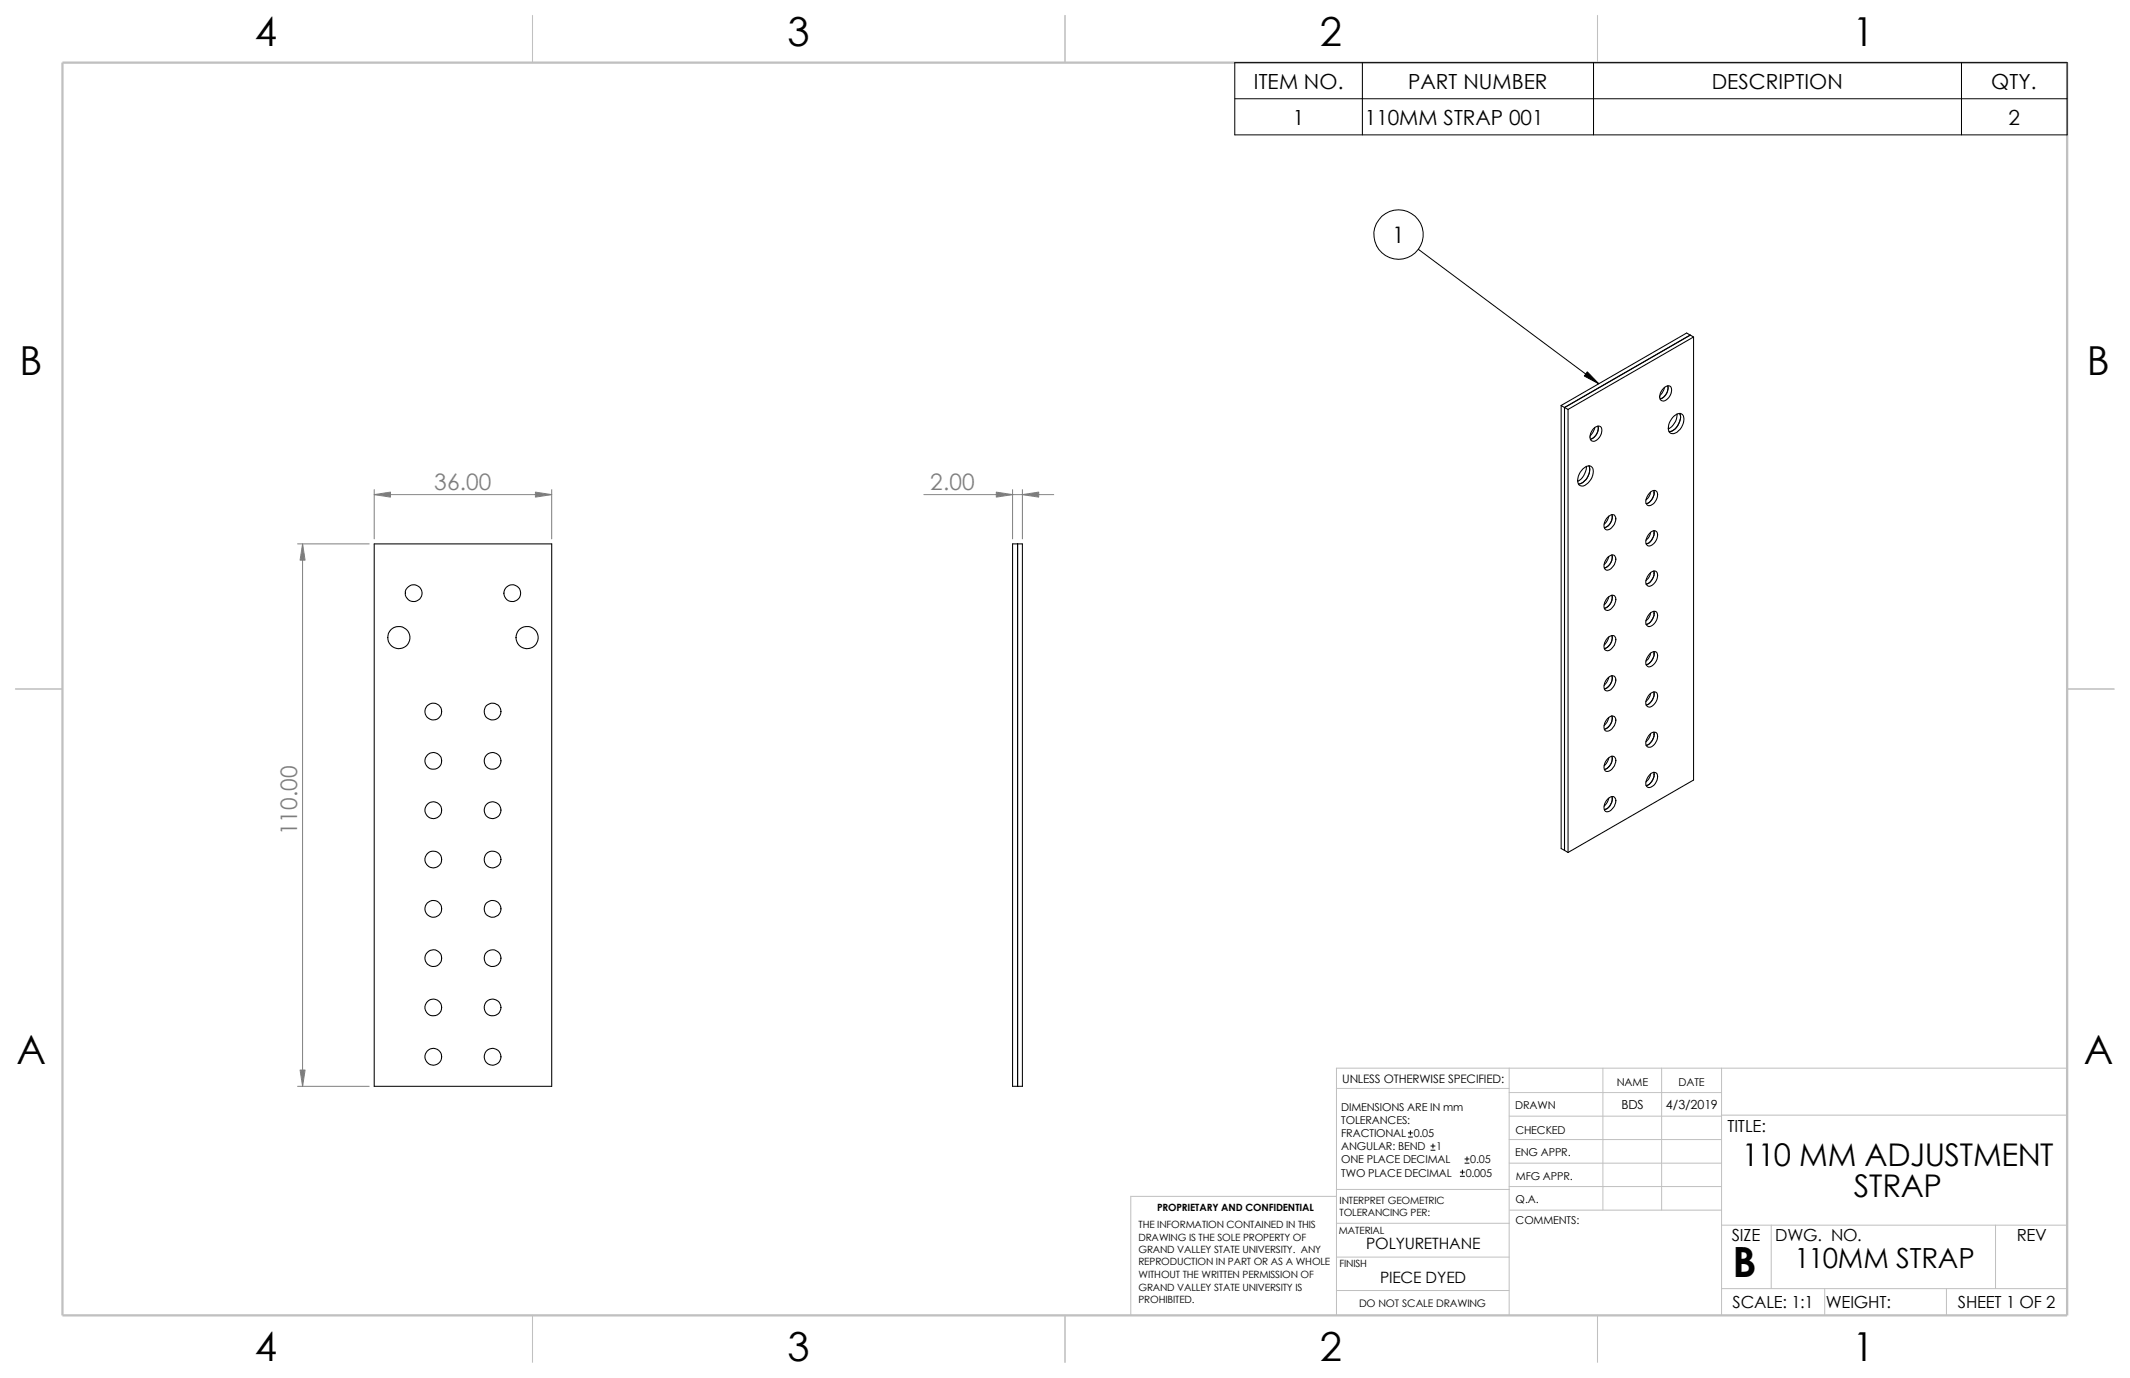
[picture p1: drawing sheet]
<svg xmlns="http://www.w3.org/2000/svg" width="432mm" height="279mm" viewBox="0 0 432 279" stroke-linecap="round" stroke-linejoin="round" font-family="sans-serif">
<g fill="none" stroke="#c0c0c0" stroke-width=".2">
<path d="M305.9 216.6v50.1M325 216.6v28.8M336.8 216.6v28.8M349 216.6v50.1M419.1 216.6h-148.2v50.1M270.9 220.7h35M305.9 231.1h43.1M305.9 226.3h43.1M305.9 221.5h43.1M305.9 235.8h43.1M349 226.1h70.1M270.9 254.9h35"/>
<path d="M270.9 248h35.1M270.9 241.2h35.1M270.9 242.6h-41.7v24.1M305.9 240.6h43.1M306 245.4h43M349 248.4h70.1M359.1 248.4v12.9M404.5 248.4v12.9M270.9 261.7h35M349 261.3h70.1M369.9 261.3v5.4M394.6 261.3v5.4"/>
</g>
<path d="M107.9 3.1v9.6M215.9 3.1v9.6M323.8 3.1v9.6M3.1 139.7h9.6M419.1 139.7h9.5M107.9 266.7v9.5M215.9 266.7v9.5M323.8 266.7v9.5" fill="none" stroke="#c0c0c0" stroke-width=".21"/>
<path d="M12.7 12.7h406.4v254h-406.4z" fill="none" stroke="#c0c0c0" stroke-width=".47"/>
<g fill="none" stroke="#000" stroke-width=".21">
<path d="M337.3 78.7l.2-.2a.81 .81 0 0 1 1.1-.2 .81 .81 0 0 1 .2 1.1 2.02 2.02 0 0 1-1.8 1.9 1.1 1.1 0 0 1-.4-1.6zM337.4 78.5l-.5 1.2-.4 .5M338.1 78.2a2.43 2.43 0 0 1-1.5 2.7M342.6 67.9l.7 .4M342.6 67.9l-25.4 14.7M342.6 67.9l-.7-.4-25.4 14.7M343.3 68.3l-25.4 14.7M343.3 68.3v89.9l-25.4 14.6M316.5 82.2l.7 .4M316.5 82.2v89.8l.7 .4M317.2 82.6l.7 .4M317.2 82.6v89.8"/>
<path d="M317.9 83v89.8M320.9 95a1.22 1.22 0 0 1 2-.1 3 3 0 0 1-2.3 3.7 1.1 1.1 0 0 1-.7-1.6l.4-1.2zM321.6 94.6a3.5 3.5 0 0 1-1.8 3M322.1 94.4a2.96 2.96 0 0 1-2.1 3.7M323.1 86.9l.3-.3a.82 .82 0 0 1 1.1-.1 .82 .82 0 0 1 .2 1.1 2.02 2.02 0 0 1-1.9 1.9 1.1 1.1 0 0 1-.3-1.6zM323.3 86.7l-.3 .8-.6 .8M323.9 86.4a2.34 2.34 0 0 1-1.5 2.7M334.4 99.9a.84 .84 0 0 1 .8-.5 .84 .84 0 0 1 .8 .6 2.24 2.24 0 0 1-1.8 2.5 1.05 1.05 0 0 1-.4-1.5zM334.6 99.8l-.3 .8-.6 .8M335.3 99.4a2.37 2.37 0 0 1-1.6 2.7M339.3 84.4l.3-.2a.99 .99 0 0 1 1.2-.3 .99 .99 0 0 1 .6 1.1 2.9 2.9 0 0 1-2.4 2.9 1.1 1.1 0 0 1-.8-1.5l.3-.8zM340 83.9a3.3 3.3 0 0 1-1.8 3.1"/>
<path d="M340.5 83.8a3.1 3.1 0 0 1-2.1 3.7M75.9 110.3h35.9v110h-35.9zM205.3 110.3h2v110h-2zM206.3 110.3v110M325.9 104.9l.3-.3a.81 .81 0 0 1 1.1-.1 .81 .81 0 0 1 .2 1 2.23 2.23 0 0 1-1.8 1.9 1.48 1.48 0 0 1 0-2.2zM325.9 113l.3-.2a.81 .81 0 0 1 1.1-.2 .81 .81 0 0 1 .2 1.1 2.23 2.23 0 0 1-1.8 1.9 1.48 1.48 0 0 1 0-2.3zM326.1 104.6l-.3 .9-.6 .8M326.1 112.8l-.5 1.2-.4 .5M326.8 104.4a2.34 2.34 0 0 1-1.6 2.6M326.8 112.5a2.34 2.34 0 0 1-1.6 2.7M334.4 108.1a.84 .84 0 0 1 .8-.5 .84 .84 0 0 1 .8 .6 2.24 2.24 0 0 1-1.8 2.5 1.05 1.05 0 0 1-.4-1.6zM334.4 116.3a.84 .84 0 0 1 .8-.5 .84 .84 0 0 1 .8 .5 2.24 2.24 0 0 1-1.8 2.6 1.05 1.05 0 0 1-.4-1.6z"/>
<path d="M334.6 107.9l-.3 .9-.6 .8M334.6 116.1l-.3 .8-.6 .8M335.3 107.6a2.43 2.43 0 0 1-1.6 2.7M335.3 115.8a2.43 2.43 0 0 1-1.6 2.6M325.9 121.2l.3-.3a.81 .81 0 0 1 1.1-.1 .81 .81 0 0 1 .2 1.1 2.12 2.12 0 0 1-1.8 1.8 1.1 1.1 0 0 1-.4-1.5zM325.9 129.3l.3-.2a.82 .82 0 0 1 1.1-.1 .82 .82 0 0 1 .2 1 2.12 2.12 0 0 1-1.8 1.9 1.1 1.1 0 0 1-.4-1.6zM325.9 137.5a.88 .88 0 0 1 1.2-.4 .88 .88 0 0 1 .4 1.1 2.12 2.12 0 0 1-1.8 1.9 1.1 1.1 0 0 1-.4-1.6zM326.1 121l-.5 1.2-.4 .4M326.1 129.2l-.3 .8-.6 .8M326.1 137.3l-.3 .8-.6 .9M326.8 120.7a2.34 2.34 0 0 1-1.6 2.7M326.8 128.9a2.34 2.34 0 0 1-1.6 2.6"/>
<path d="M326.8 137a2.36 2.36 0 0 1-1.6 2.7M334.4 124.4l.3-.2a.81 .81 0 0 1 1.1-.1 .81 .81 0 0 1 .2 1 2.14 2.14 0 0 1-1.8 1.9 1.05 1.05 0 0 1-.4-1.5zM334.4 132.6l.3-.2a.81 .81 0 0 1 1.1-.2 .81 .81 0 0 1 .2 1.1 2.14 2.14 0 0 1-1.8 1.9 1.2 1.2 0 0 1-.2-1.9zM334.6 124.2l-.3 .9-.6 .8M334.6 132.4l-.5 1.2-.4 .5M335.3 124a2.43 2.43 0 0 1-1.6 2.6M335.3 132.1a2.43 2.43 0 0 1-1.6 2.7M325.9 145.7a.88 .88 0 0 1 1.2-.5 .88 .88 0 0 1 .4 1.2 2.12 2.12 0 0 1-1.8 1.9 1.1 1.1 0 0 1-.4-1.6zM325.9 153.8l.3-.2a.82 .82 0 0 1 1.1-.1 .82 .82 0 0 1 .2 1.1 2.12 2.12 0 0 1-1.8 1.8 1.48 1.48 0 0 1 0-2.3zM326.1 145.5l-.3 .8-.6 .8M326.1 153.7l-.3 .8-.6 .8M326.8 145.2a2.36 2.36 0 0 1-1.6 2.7"/>
<path d="M326.8 153.3a2.36 2.36 0 0 1-1.6 2.7M334.4 140.8l.3-.3a.81 .81 0 0 1 1.1-.1 .81 .81 0 0 1 .2 1.1 2.03 2.03 0 0 1-1.8 1.8 1.03 1.03 0 0 1-.4-1.5zM334.4 148.9a.86 .86 0 0 1 1.2-.4 .86 .86 0 0 1 .4 1.1 2.03 2.03 0 0 1-1.8 1.9 1.03 1.03 0 0 1-.4-1.6zM334.4 157.1a.86 .86 0 0 1 1.2-.4 .86 .86 0 0 1 .4 1.1 1.86 1.86 0 0 1-2 1.8 1.84 1.84 0 0 1 .4-2.5zM334.6 140.6l-.3 .8-.6 .8M334.6 148.8l-.3 .8-.6 .8M334.6 156.9l-.3 .8-.6 .9M335.3 140.3a2.43 2.43 0 0 1-1.6 2.7M335.3 148.5a2.43 2.43 0 0 1-1.6 2.6M335.3 156.6a2.45 2.45 0 0 1-1.6 2.7M317.2 172.4l.7 .4M325.9 162l.3-.2a.82 .82 0 0 1 1.1-.1 .82 .82 0 0 1 .2 1 2.25 2.25 0 0 1-1.8 1.9 1.48 1.48 0 0 1 0-2.3z"/>
<path d="M326.1 161.8l-.3 .8-.6 .8M326.8 161.5a2.34 2.34 0 0 1-1.6 2.7"/>
<circle cx="80.9" cy="129.3" r="2.24"/>
<circle cx="83.9" cy="120.3" r="1.69"/>
<circle cx="103.8" cy="120.3" r="1.7"/>
<circle cx="106.9" cy="129.3" r="2.25"/>
<circle cx="87.8" cy="154.3" r="1.7"/>
<circle cx="87.8" cy="144.3" r="1.69"/>
<circle cx="99.8" cy="154.3" r="1.71"/>
<circle cx="99.9" cy="144.3" r="1.7"/>
<circle cx="87.8" cy="164.3" r="1.7"/>
<circle cx="87.8" cy="174.3" r="1.7"/>
<circle cx="99.8" cy="174.3" r="1.71"/>
<circle cx="99.8" cy="164.3" r="1.71"/>
<circle cx="87.8" cy="194.3" r="1.69"/>
<circle cx="87.8" cy="184.3" r="1.69"/>
<circle cx="99.9" cy="194.3" r="1.7"/>
<circle cx="99.9" cy="184.3" r="1.7"/>
<circle cx="87.8" cy="204.3" r="1.7"/>
<circle cx="87.8" cy="214.3" r="1.7"/>
<circle cx="99.8" cy="214.3" r="1.71"/>
<circle cx="99.8" cy="204.3" r="1.71"/>
</g>
<path d="M75.9 99.3v10M111.8 99.3v10M205.3 99.3v10M207.3 99.3v10M60.3 110.3h14.5M61.3 110.3v110M75.9 100.3h35.9M187.3 100.3h26.3M60.3 220.3h14.5" fill="none" stroke="#808080" stroke-width=".2"/>
<g fill="#808080" stroke="#808080" stroke-width=".2">
<path d="M60.8 217h1l-.5 3.3z"/>
<path d="M61.3 110.3l.5 3.3h-1z"/>
<path d="M75.9 100.3l3.3-.5v1z"/>
<path d="M108.5 99.8l3.3 .5-3.3 .5z"/>
<path d="M202 99.8l3.3 .5-3.3 .5z"/>
<path d="M207.3 100.3l3.3-.5v1z"/>
</g>
<g fill="none" stroke="#000" stroke-width=".2">
<path d="M250.3 12.7h168.8v14.6h-168.8zM276.2 12.7v14.6M323 12.7v14.6M397.6 12.7v14.6M250.3 20h168.8M287.5 50.5l36.6 27.3M285.5 230.5h.8M285.5 229.7h.8M285.9 229.3v.8M290.1 233.2h.8M290.1 232.4h.8M290.5 231.9v.9"/>
<path d="M296 238.5h.9M296 237.7h.9M296.5 237.2v.9M297 235.8h.8M297 235h.8M297.4 234.6v.8"/>
<circle cx="283.5" cy="47.5" r="5"/>
</g>
<path d="M321.8 75.4l2.3 2.4-2.9-1.6z" fill="#000" stroke="#000" stroke-width=".2"/>
<text font-size="8.5" x="351.2" y="259">B</text>
<g font-size="8.1">
<text x="51.7" y="9.3">4</text>
<text x="159.6" y="9.3">3</text>
<text x="267.6" y="9.3">2</text>
<text x="375.5" y="9.3">1</text>
<text x="4" y="75.9">B</text>
<text x="423.1" y="75.9">B</text>
<text x="3.3" y="215.6">A</text>
<text x="422.4" y="215.6">A</text>
<text x="51.7" y="276">4</text>
<text x="159.6" y="276">3</text>
<text x="267.6" y="276">2</text>
<text x="375.5" y="276">1</text>
</g>
<g font-size="6.3">
<text x="353.1" y="236.4">110 MM ADJUSTMENT</text>
<text x="375.8" y="242.8">STRAP</text>
</g>
<text font-size="5.6" x="363.8" y="257">110MM STRAP</text>
<text font-size="4.6" x="282.2" y="49.3">1</text>
<g font-size="4.6" fill="#808080">
<text x="88" y="99.4">36.00</text>
<text x="188.6" y="99.4">2.00</text>
<text x="60.2" y="169.4" transform="rotate(-90 60.2 169.4)">110.00</text>
</g>
<g font-size="4.2">
<text x="254.2" y="17.9">ITEM NO.</text>
<text x="285.5" y="17.9">PART NUMBER</text>
<text x="347" y="17.9">DESCRIPTION</text>
<text x="403.7" y="17.9">QTY.</text>
<text x="262.1" y="25.3">1</text>
<text x="276.7" y="25.3">110MM STRAP 001</text>
<text x="407.1" y="25.3">2</text>
</g>
<g font-size="3.4">
<text x="350.2" y="229.5">TITLE:</text>
<text x="351.1" y="251.6">SIZE</text>
<text x="359.9" y="251.6">DWG. NO.</text>
<text x="408.9" y="251.7">REV</text>
<text x="351.2" y="265.2">SCALE: 1:1</text>
<text x="370.1" y="265.3">WEIGHT:</text>
<text x="396.9" y="265.2">SHEET 1 OF 2</text>
</g>
<g font-size="3.2">
<text x="277" y="253.3">POLYURETHANE</text>
<text x="279.8" y="260.1">PIECE DYED</text>
</g>
<g font-size="2.5">
<text x="328.7" y="224.8">BDS</text>
<text x="337.7" y="224.9">4/3/2019</text>
</g>
<text font-size="2.4" x="272.1" y="219.7">UNLESS OTHERWISE SPECIFIED:</text>
<g font-size="2.2">
<text x="327.8" y="220.2">NAME</text>
<text x="340.3" y="220.2">DATE</text>
<text x="271.9" y="225.3">DIMENSIONS ARE IN mm</text>
<text x="271.9" y="227.9">TOLERANCES:</text>
<text x="307.2" y="225">DRAWN</text>
<text x="271.9" y="230.6">FRACTIONAL 0.05</text>
<text x="271.9" y="233.3">ANGULAR: BEND</text>
<text x="291.2" y="233.3">1</text>
<text x="307.2" y="229.8">CHECKED</text>
<text x="271.9" y="235.9">ONE PLACE DECIMAL</text>
<text x="271.9" y="238.5">TWO PLACE DECIMAL</text>
<text x="297.1" y="238.5">0.005</text>
<text x="298.1" y="235.9">0.05</text>
<text x="307.2" y="234.5">ENG APPR.</text>
<text x="307.3" y="239.2">MFG APPR.</text>
<text x="307.3" y="244">Q.A.</text>
<text x="307.3" y="248.2">COMMENTS:</text>
</g>
<text font-size="2.1" x="275.5" y="265.1">DO NOT SCALE DRAWING</text>
<g font-size="2">
<text x="234.6" y="245.5">PROPRIETARY AND CONFIDENTIAL</text>
<text x="271.6" y="244.1">INTERPRET GEOMETRIC</text>
<text x="230.8" y="249">THE INFORMATION CONTAINED IN THIS</text>
<text x="230.8" y="251.5">DRAWING IS THE SOLE PROPERTY OF</text>
<text x="271.4" y="250.1">MATERIAL</text>
<text x="271.6" y="246.6">TOLERANCING PER:</text>
<text x="230.8" y="254.1">GRAND VALLEY STATE UNIVERSITY. ANY</text>
<text x="230.8" y="256.6">REPRODUCTION IN PART OR AS A WHOLE</text>
<text x="271.5" y="257">FINISH</text>
<text x="230.8" y="259.1">WITHOUT THE WRITTEN PERMISSION OF</text>
<text x="230.8" y="261.7">GRAND VALLEY STATE UNIVERSITY IS</text>
<text x="230.8" y="264.2">PROHIBITED.</text>
</g>
</svg>
